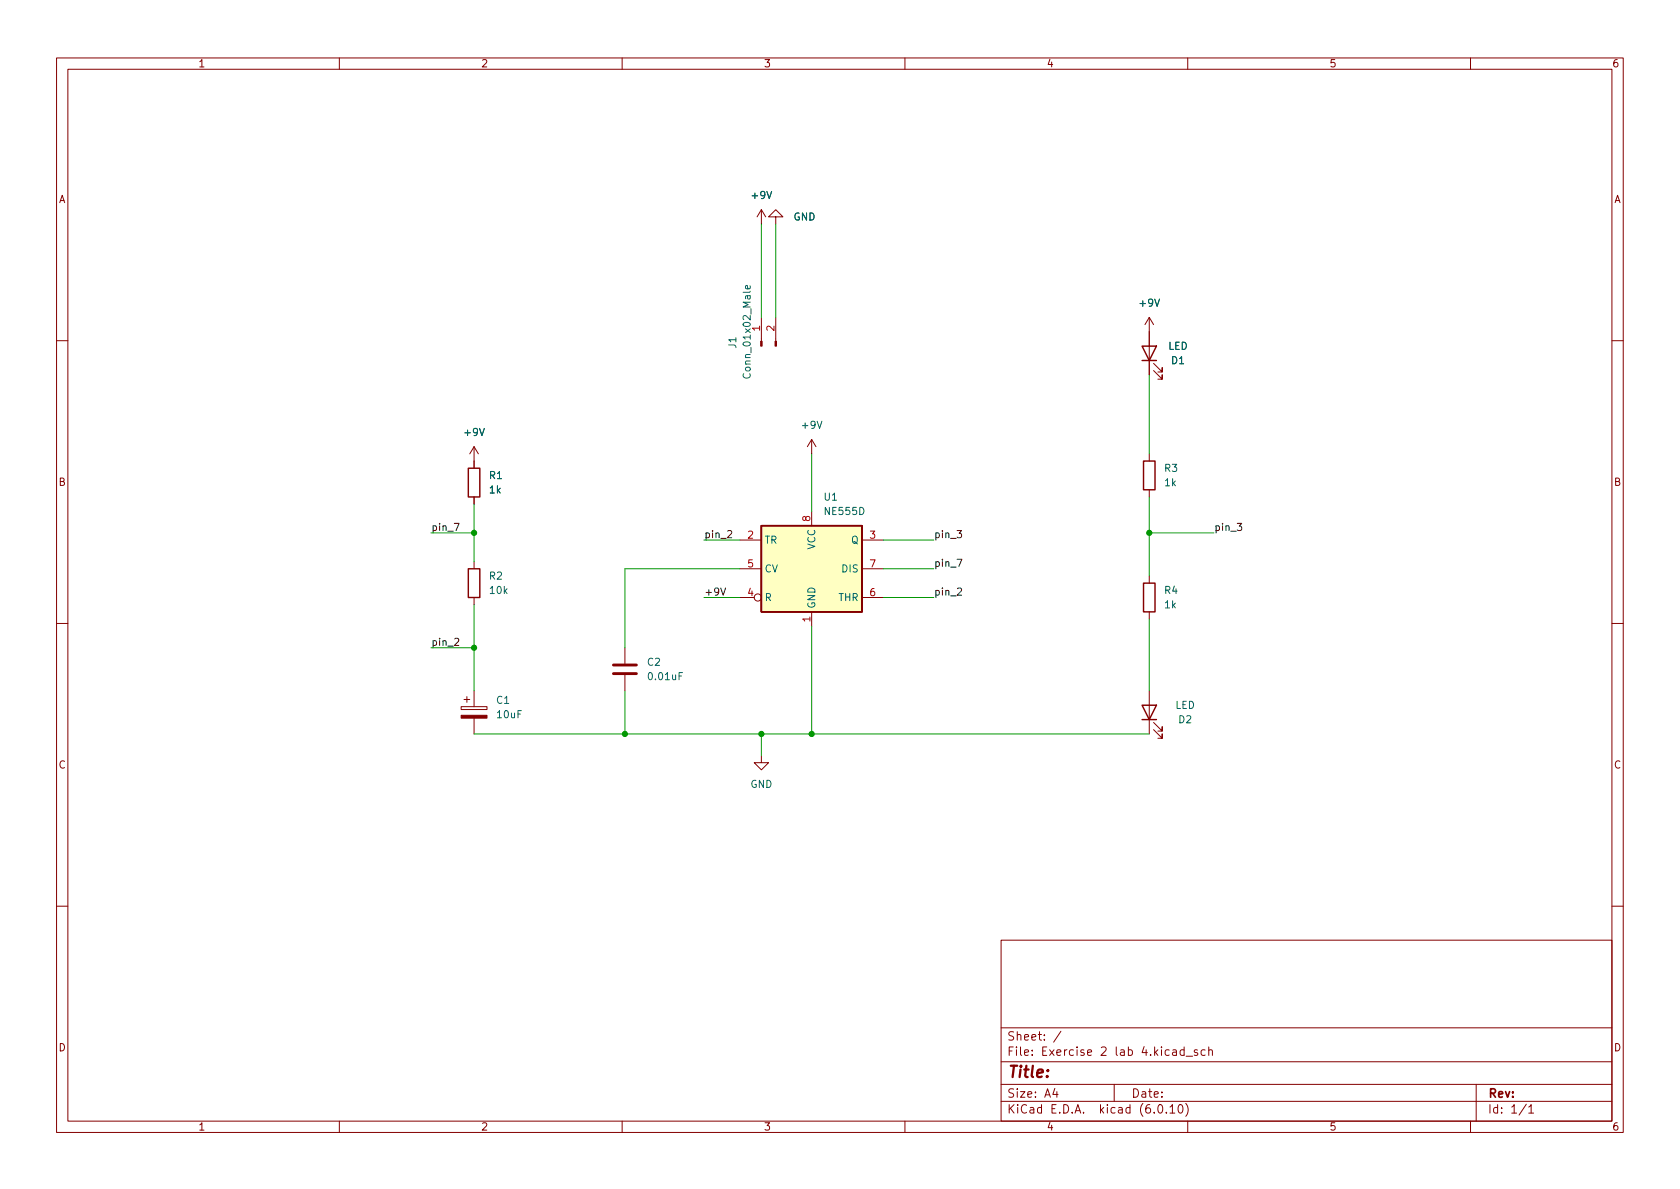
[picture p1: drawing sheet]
<svg xmlns="http://www.w3.org/2000/svg" width="297mm" height="210mm" viewBox="0 0 297 210" stroke-linecap="round" stroke-linejoin="round" font-family="sans-serif">
<g fill="none" stroke="#840000" stroke-width=".18">
<path d="M10 10.2h277v190.1h-277zM12 12.2h273v186.1h-273zM60 10.2v2M110 10.2v2M160 10.2v2M210 10.2v2M260 10.2v2M134.6 37.1v2.5M134.6 37.1l-.7 1.2M134.6 37.1l.8 1.2M137.2 38.3h1.2l-1.2-1.2-1.3 1.2h1.3v1.3M134.6 56.1v4.2"/>
<path d="M137.2 56.1v4.2M203.2 56.1v10.2M203.2 56.1l-.8 1.3M203.2 56.1l.8 1.3M10 60.2h2M83.8 79v3.8M83.8 79l-.7 1.3M83.8 79l.8 1.3M143.5 77.7v2.6M143.5 77.7l-.8 1.3M143.5 77.7l.8 1.3M204 65.5l1.5 1.6v-.8v.8h-.8"/>
<path d="M204 64.3l1.5 1.5v-.8v.8h-.8M285 60.2h2M83.8 87.9v1.2M83.8 99.3v1.3M130.8 95.5h3.8M143.5 90.4v2.6M152.4 95.5h3.8M203.2 80.3v1.2M203.2 86.6v1.3M10 110.2h2M83.8 105.7v1.2M110.5 114.5v2.8"/>
<path d="M110.5 119.4v2.8M130.8 105.7h2.5M130.8 100.6h3.8M143.5 108.2v2.5M152.4 105.7h3.8M152.4 100.6h3.8M203.2 101.8v1.3M203.2 108.2v1.3M285 110.2h2M81.5 125h4.6v.5h-4.6zM82 123.7h1.1M82.5 123.2v1"/>
<path d="M83.8 122.2v2.8M83.8 127v2.8M134.6 133.6v1.3h1.3l-1.3 1.2-1.3-1.2h1.3M203.2 122.2v7.6M204 129l1.5 1.6v-.8v.8h-.8M204 127.8l1.5 1.5v-.8v.8h-.8M10 160.2h2M177 166.3h108v32h-108zM285 160.2h2M60 198.3v2M110 198.3v2M160 198.3v2"/>
<path d="M177 194.8h108M177 191.8h108M177 187.8h108M177 181.8h108M186.5 192.5l-.4 1h1M186.9 193v1M187.6 182.4l-1.3 1.9M197 191.8v3M204.9 195.4l.2-.1a.81 .81 0 0 1 .6 .7 .81 .81 0 0 1-.3 .8h-.2a.81 .81 0 0 1-.6-.6 .81 .81 0 0 1 .3-.8zM206.2 196.7v.1M206.9 195.8l.4-.5v1.5M206.9 196.8h.8"/>
<path d="M207.4 185.7h.5l.1 .9M208 186l-.5 .1a.29 .29 0 0 0-.2 .2 .29 .29 0 0 0 .2 .3h.5M208.5 195.4l.1-.1a.81 .81 0 0 1 .6 .7 .81 .81 0 0 1-.3 .8h-.1a.81 .81 0 0 1-.6-.6 .81 .81 0 0 1 .3-.8zM209.4 185.7l-.5-.1-.3 .3v.4l.2 .3h.6M209.4 185.1v1.5M209.6 195.1a1.72 1.72 0 0 1 0 2.3M209.7 186.8h1.2M210 198.3v2M211.7 185.7l-.3-.1-.3 .2 .1 .3 .5 .1v.4h-.6M213.1 185.7l-.5-.1-.2 .3v.4l.1 .3h.6M213.7 185.8l.2-.2 .4 .1 .1 .9M213.7 185.1v1.5"/>
<path d="M260 198.3v2M261 191.8v6.5M269.9 195.3l-1.3 1.9M270.3 195.8l.4-.5v1.5M270.3 196.8h.9"/>
<circle cx="134" cy="105.7" r=".63"/>
</g>
<path d="M201.9 61.2h2.6l-1.3 2.5zM201.9 63.7h2.6M82.8 82.8h2v5.1h-2zM134.6 93h17.8v15.2h-17.8zM202.2 81.5h2v5.1h-2zM82.8 100.6h2v5.1h-2zM202.2 103.1h2v5.1h-2zM201.9 124.7h2.6l-1.3 2.5zM201.9 127.2h2.6" fill="none" stroke="#840000" stroke-width=".25"/>
<path d="M134.6 93h17.8v15.2h-17.8z" fill="#ffffc2" stroke="#ffffc2" stroke-width=".18"/>
<path d="M108.5 119.1h4M108.5 117.6h4" fill="none" stroke="#840000" stroke-width=".51"/>
<g fill="#840000" stroke="#840000" stroke-width=".18">
<path d="M137 60.3h.3v.9h-.3z"/>
<path d="M134.5 60.3h.2v.9h-.2z"/>
<path d="M81.5 126.5h4.6v.5h-4.6z"/>
</g>
<path d="M132.6 50.5l.1 .4-.2 .2-.6-.1v-.5h.2l.1 .6" fill="none" stroke="#006464" stroke-width=".18"/>
<path d="M80.3 92.5h.9l-.6 1.3M128.6 93.9l.5-.1 .3 .4-.8 .9h.8M169.2 98.9h.9l-.6 1.3M169.2 93.8h.8l-.4 .5 .4 .1v.6l-.2 .1-.6-.1M218.8 92.5h.7l-.4 .5 .4 .2v.5l-.2 .1-.5-.1M80.4 113l.5-.1 .2 .3-.8 .9h.8M127.4 104l.5 1.2 .4-1.2M169.3 104.1l.5-.1 .2 .3-.8 .9h.8" fill="none" stroke="#0f0f0f" stroke-width=".18"/>
<g fill="none" stroke="#009600" stroke-width=".18">
<path d="M134.6 39.6v16.5M137.2 39.6v16.5M203.2 66.3v14M76.2 94.2h7.6M83.8 89.1v10.2M124.5 95.5h6.3M143.5 80.3v10.1M156.2 95.5h8.9M203.2 94.2h11.4M203.2 87.9v13.9M76.2 114.5h7.6M83.8 106.9v15.3"/>
<path d="M124.5 105.7h6.3M130.8 100.6h-20.3v13.9M143.5 110.7v19.1M156.2 100.6h8.9M156.2 105.7h8.9M203.2 109.5v12.7M83.8 129.8h119.4M110.5 122.2v7.6M134.6 129.8v3.8"/>
</g>
<g fill="#009600" stroke="#009600" stroke-width=".18">
<circle cx="203.2" cy="94.2" r=".46"/>
<circle cx="134.6" cy="129.8" r=".46"/>
<circle cx="110.5" cy="129.8" r=".46"/>
<circle cx="143.5" cy="129.8" r=".46"/>
<circle cx="83.8" cy="114.5" r=".46"/>
<circle cx="83.8" cy="94.2" r=".46"/>
</g>
<text font-size="2.8" fill="#840000" x="178" y="190.6">Title:</text>
<g font-size="2.1" fill="#840000">
<text x="178" y="184">Sheet: /</text>
<text x="178" y="186.7">File: Exercise 2 lab 4.kicad_sch</text>
<text x="178" y="196.9">KiCad E.D.A. kicad (6.0.10)</text>
<text x="178" y="194.1">Size: A4</text>
<text x="200" y="194.1">Date:</text>
<text x="263" y="194.1">Rev:</text>
<text x="263" y="196.9">Id: 1/1</text>
</g>
<g font-size="1.8" fill="#840000">
<text x="35" y="11.9">1</text>
<text x="85" y="11.9">2</text>
<text x="135" y="11.9">3</text>
<text x="185" y="11.9">4</text>
<text x="235" y="11.9">5</text>
<text x="285" y="11.9">6</text>
<text x="10.3" y="35.9">A</text>
<text x="285.3" y="35.9">A</text>
<text x="10.3" y="85.9">B</text>
<text x="285.3" y="85.9">B</text>
<text x="10.3" y="135.9">C</text>
<text x="285.3" y="135.9">C</text>
<text x="10.3" y="185.9">D</text>
<text x="285.3" y="185.9">D</text>
<text x="35" y="199.9">1</text>
<text x="85" y="199.9">2</text>
<text x="135" y="199.9">3</text>
<text x="185" y="199.9">4</text>
<text x="235" y="199.9">5</text>
<text x="285" y="199.9">6</text>
</g>
<g font-size="1.8" fill="#006464">
<text x="133" y="35.2">+9V</text>
<text x="140.3" y="39">GND</text>
<text x="201.6" y="54.2">+9V</text>
<text x="130.2" y="61.6" transform="rotate(-90 130.2 61.6)">J1</text>
<text x="206.5" y="61.8">LED</text>
<text x="207.1" y="64.4">D1</text>
<text x="132.7" y="66.3" transform="rotate(-90 132.7 66.3)">Conn_01x02_Male</text>
<text x="82.2" y="77.1">+9V</text>
<text x="141.9" y="75.8">+9V</text>
<text x="205.9" y="83.4">R3</text>
<text x="86.5" y="84.7">R1</text>
<text x="86.6" y="87.2">1k</text>
<text x="145.7" y="88.5">U1</text>
<text x="206" y="86">1k</text>
<text x="146" y="91.1">NE555D</text>
<text x="135.1" y="96.1">TR</text>
<text x="135.1" y="101.2">CV</text>
<text x="144.1" y="97.2" transform="rotate(-90 144.1 97.2)">VCC</text>
<text x="148.9" y="101.2">DIS</text>
<text x="150.5" y="96.1">Q</text>
<text x="86.5" y="102.5">R2</text>
<text x="86.7" y="105">10k</text>
<text x="135.1" y="106.3">R</text>
<text x="144.1" y="107.7" transform="rotate(-90 144.1 107.7)">GND</text>
<text x="148.3" y="106.3">THR</text>
<text x="205.9" y="105">R4</text>
<text x="206" y="107.6">1k</text>
<text x="114.5" y="117.7">C2</text>
<text x="87.8" y="124.5">C1</text>
<text x="114.8" y="120.3">0.01uF</text>
<text x="207.8" y="125.3">LED</text>
<text x="88" y="127">10uF</text>
<text x="208.4" y="127.9">D2</text>
<text x="132.7" y="139.3">GND</text>
</g>
<g font-size="1.8" fill="#a90000">
<text x="134.4" y="58.5" transform="rotate(-90 134.4 58.5)">1</text>
<text x="136.9" y="58.5" transform="rotate(-90 136.9 58.5)">2</text>
<text x="132.2" y="95.2">2</text>
<text x="143.3" y="92.2" transform="rotate(-90 143.3 92.2)">8</text>
<text x="153.8" y="95.2">3</text>
<text x="132.2" y="100.3">5</text>
<text x="153.8" y="100.3">7</text>
<text x="132.2" y="105.4">4</text>
<text x="153.8" y="105.4">6</text>
<text x="143.3" y="110" transform="rotate(-90 143.3 110)">1</text>
</g>
<g font-size="1.8" fill="#0f0f0f">
<text x="76.2" y="93.9">pin_7</text>
<text x="124.5" y="95.1">pin_2</text>
<text x="165.1" y="95.1">pin_3</text>
<text x="214.6" y="93.9">pin_3</text>
<text x="165.1" y="100.2">pin_7</text>
<text x="124.5" y="105.3">+9V</text>
<text x="165.1" y="105.3">pin_2</text>
<text x="76.2" y="114.2">pin_2</text>
</g>
</svg>
